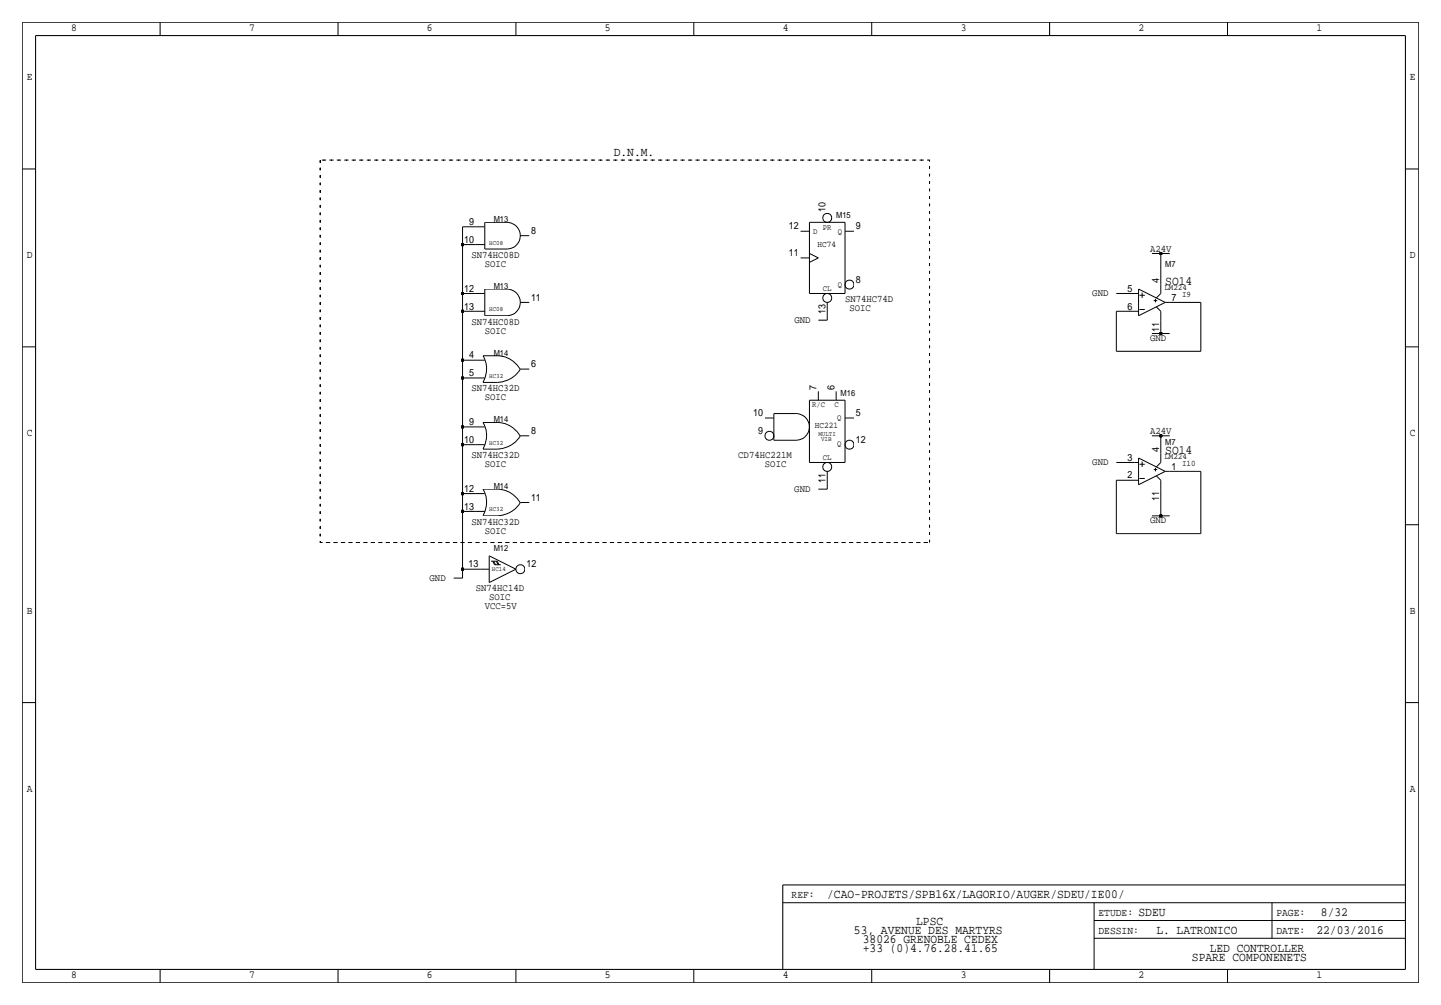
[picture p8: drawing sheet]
<svg xmlns="http://www.w3.org/2000/svg" width="411mm" height="287mm" viewBox="0 0 411 287" stroke-linecap="round" stroke-linejoin="round" font-family="sans-serif">
<path d="M91.4 45.7h174zM91.4 45.7v109.2zM265.4 45.7v109.2zM91.4 154.9h174z" fill="none" stroke="#000" stroke-width=".29" stroke-dasharray=".7 1.4" stroke-linecap="butt"/>
<g fill="none" stroke="#000" stroke-width=".29">
<path d="M6.3 6.3h398.8zM6.3 6.3v274.4zM45.7 6.3v3.9zM96.5 6.3v3.9zM147.3 6.3v3.9zM198.1 6.3v3.9zM248.9 6.3v3.9zM299.7 6.3v3.9zM350.5 6.3v3.9zM405.1 6.3v274.4zM6.3 48.3h3.9zM401.3 48.3h3.8z"/>
<path d="M132.1 69.8v14zM132.1 64.8v5zM132.1 69.8h3.8zM132.1 64.8h3.8zM135.9 64.8h2.5zM135.9 69.8h2.5zM138.4 63.5h6.4zM138.4 71.1h6.4zM138.4 63.5v7.6zM144.8 63.5a3.8 3.8 0 0 1 3.8 3.8 3.8 3.8 0 0 1-3.8 3.8M148.6 67.3h2.5zM228.6 73.7h2.5z"/>
<path d="M228.6 66h2.5zM231.1 74.9l2.6-1.2zM231.1 72.4l2.6 1.3zM231.1 63.5v20.3zM231.1 63.5h10.2zM241.3 63.5v20.3zM241.3 66h2.5zM328.9 72.4h2.6zM331.5 72.4h2.5zM331.5 72.4v8.9zM6.3 99.1h3.9zM132.1 88.9v14z"/>
<path d="M132.1 83.8v5.1zM132.1 88.9h3.8zM132.1 83.8h3.8zM135.9 83.8h2.5zM135.9 88.9h2.5zM138.4 82.5h6.4zM138.4 90.2h6.4zM138.4 82.5v7.7zM144.8 82.5a3.8 3.8 0 0 1 3.8 3.9 3.8 3.8 0 0 1-3.8 3.8M148.6 86.4h2.5zM231.1 83.8h10.2zM233.7 91.4h2.5z"/>
<path d="M236.2 86.4v5zM318.8 88.9v11.4zM318.8 83.8h5zM318.8 88.9h5zM323.8 83.8h1.3zM323.8 88.9h1.3zM325.1 90.2l7.6-3.8zM325.1 82.5v7.7zM325.1 82.5l7.6 3.9zM325.4 84.3h1.5zM325.4 88.4h1.5zM326.1 83.6v1.5z"/>
<path d="M328.9 95.2h2.6zM329.4 85.9h1.1zM329.9 85.3v1.1zM330.2 87.6l1.3 1.3zM331.5 91.4v3.8zM331.5 95.2h2.5zM331.5 88.9v2.5zM331.5 81.3v2.5zM331.5 83.8l-1.3 1.3zM332.7 86.4h1.3zM334 86.4h8.9zM342.9 86.4v13.9z"/>
<path d="M401.3 99.1h3.8zM132.1 107.9v14zM132.1 107.9h3.8zM132.1 102.9v5zM132.1 102.9h3.8zM135.9 102.9h2.5zM135.9 107.9h2.5zM137.9 101.6h4.1zM137.9 109.2h4.1zM137.9 101.6a7.6 7.6 0 0 1 0 7.6M142 101.6a7.7 7.7 0 0 1 6.5 3.9 8 8 0 0 1-6.5 3.7M148.6 105.4h2.5z"/>
<path d="M218.4 119.4h2.6zM221 118.1h6.3zM221 118.1v7.6zM227.3 118.1a3.8 3.8 0 0 1 3.8 3.8 3.8 3.8 0 0 1-3.8 3.8M231.1 114.3v17.8zM231.1 114.3h10.2zM233.7 111.8v2.5zM238.8 111.8v2.5zM241.3 119.4h2.5zM241.3 114.3v17.8zM318.8 100.3h24.1zM132.1 127v14z"/>
<path d="M132.1 127h3.8zM132.1 121.9v5.1zM132.1 121.9h3.8zM135.9 121.9h2.5zM135.9 127h2.5zM137.9 139.7h4.1zM137.9 120.6h4.1zM137.9 128.3h4.1zM137.9 139.7a7.6 7.6 0 0 1 0 7.6M137.9 120.6a7.6 7.6 0 0 1 0 7.6M142 139.7a7.7 7.7 0 0 1 6.5 3.9M142 120.6a7.7 7.7 0 0 1 6.5 3.9"/>
<path d="M148.6 124.5h2.5zM148.6 124.5a8.1 8.1 0 0 1-6.6 3.8M221 125.7h6.3zM231.1 132.1h10.2zM233.7 139.7h2.5zM236.2 134.6v5.1zM318.8 137.2v15.2zM318.8 137.2h5zM318.8 132.1h5zM323.8 132.1h1.3zM323.8 137.2h1.3zM325.1 138.4l7.6-3.8z"/>
<path d="M325.1 130.8v7.6zM325.1 130.8l7.6 3.8zM325.4 132.6h1.5zM325.4 136.7h1.5zM326.1 131.8v1.6zM328.9 124.5h2.6zM329.4 134.1h1.1zM329.9 133.6v1zM330.2 135.9l1.3 1.3zM331.5 124.5v5zM331.5 124.5h2.5zM331.5 139.7v7.6z"/>
<path d="M331.5 137.2v2.5zM331.5 129.5v2.6zM331.5 132.1l-1.3 1.2zM332.7 134.6h1.3zM334 134.6h8.9zM342.9 134.6v17.8zM132.1 146v16.6zM132.1 146h3.8zM132.1 141v5zM132.1 141h3.8zM135.9 141h2.5zM135.9 146h2.5z"/>
<path d="M137.9 147.3h4.1zM139.7 158.7v7.7zM139.7 158.7l7.6 3.9zM148.6 143.5h2.5zM148.6 143.5a8.1 8.1 0 0 1-6.6 3.8M318.8 152.4h24.1zM328.9 147.3h2.6zM331.5 147.3h2.5zM401.3 149.9h3.8zM129.5 165.1h2.6zM132.1 162.6h5.1zM132.1 162.6v2.5z"/>
<path d="M137.2 162.6h2.5zM139.7 166.4l7.6-3.8zM140.2 160.3h1.8zM140.7 160.3l.5 1zM141 160.3l.5 1zM141.2 161.3h1.8zM141.7 160.3l.5 1zM142 160.3l.5 1zM6.3 200.7h3.9zM401.3 200.7h3.8zM223.5 257.8h177.8zM312.4 257.8v19.1z"/>
<path d="M363.2 257.8v10.2zM45.7 276.9v3.8zM96.5 276.9v3.8zM147.3 276.9v3.8zM198.1 276.9v3.8zM248.9 276.9v3.8zM299.7 276.9v3.8zM312.4 262.9h88.9zM312.4 268h88.9zM350.5 276.9v3.8zM6.4 280.7h398.7z"/>
<circle cx="236.2" cy="62.2" r="1.28"/>
<circle cx="236.2" cy="85.1" r="1.28"/>
<circle cx="242.6" cy="81.3" r="1.28"/>
<circle cx="219.7" cy="124.5" r="1.28"/>
<circle cx="236.2" cy="133.4" r="1.28"/>
<circle cx="242.6" cy="127" r="1.28"/>
<circle cx="148.6" cy="162.6" r="1.28"/>
</g>
<g fill="#000" stroke="#000" stroke-width=".29">
<circle cx="132.1" cy="69.9" r=".41"/>
<circle cx="331.5" cy="72.4" r=".41"/>
<circle cx="132.1" cy="88.9" r=".41"/>
<circle cx="132.1" cy="83.8" r=".41"/>
<circle cx="331.5" cy="95.3" r=".41"/>
<circle cx="132.1" cy="102.9" r=".41"/>
<circle cx="132.1" cy="108" r=".41"/>
<circle cx="132.1" cy="121.9" r=".41"/>
<circle cx="132.1" cy="127" r=".41"/>
<circle cx="331.5" cy="124.5" r=".41"/>
<circle cx="132.1" cy="146.1" r=".41"/>
<circle cx="132.1" cy="141" r=".41"/>
<circle cx="331.5" cy="147.3" r=".41"/>
<circle cx="132.1" cy="162.6" r=".41"/>
</g>
<path d="M10.2 10.2h391.1zM10.2 10.2v266.7zM401.3 10.2v266.7zM223.5 252.7h177.8zM223.5 252.7v24.2zM10.2 276.9h391.1z" fill="none" stroke="#000" stroke-width=".3"/>
<g font-size="3.6">
<text x="175.3" y="44.4">D.N.M.</text>
<text x="332.7" y="81.3">SO14</text>
<text x="332.7" y="129.5">SO14</text>
<text x="236.2" y="256.5">/CAO-PROJETS/SPB16X/LAGORIO/AUGER/SDEU/IE00/</text>
<text x="325.1" y="261.6">SDEU</text>
<text x="377.2" y="261.6">8/32</text>
<text x="243.8" y="266.7">53, AVENUE DES MARTYRS</text>
<text x="246.4" y="269.2">38026 GRENOBLE CEDEX</text>
<text x="261.6" y="264.2">LPSC</text>
<text x="330.2" y="266.7">L. LATRONICO</text>
<text x="375.9" y="266.7">22/03/2016</text>
<text x="246.4" y="271.8">+33 (0)4.76.28.41.65</text>
<text x="340.4" y="274.3">SPARE COMPONENETS</text>
<text x="345.4" y="271.8">LED CONTROLLER</text>
</g>
<g font-size="3.1">
<text x="20.3" y="8.9">8</text>
<text x="71.1" y="8.9">7</text>
<text x="121.9" y="8.9">6</text>
<text x="172.7" y="8.9">5</text>
<text x="223.5" y="8.9">4</text>
<text x="274.3" y="8.9">3</text>
<text x="325.1" y="8.9">2</text>
<text x="375.9" y="8.9">1</text>
<text x="7.6" y="22.9">E</text>
<text x="402.6" y="22.9">E</text>
<text x="7.6" y="73.7">D</text>
<text x="402.6" y="73.7">D</text>
<text x="7.6" y="124.5">C</text>
<text x="402.6" y="124.5">C</text>
<text x="7.6" y="175.3">B</text>
<text x="402.6" y="175.3">B</text>
<text x="7.6" y="226.1">A</text>
<text x="402.6" y="226.1">A</text>
<text x="226.1" y="256.5">REF:</text>
<text x="313.7" y="261.6">ETUDE:</text>
<text x="364.5" y="261.6">PAGE:</text>
<text x="313.7" y="266.7">DESSIN:</text>
<text x="364.5" y="266.7">DATE:</text>
<text x="20.3" y="279.4">8</text>
<text x="71.1" y="279.4">7</text>
<text x="121.9" y="279.4">6</text>
<text x="172.7" y="279.4">5</text>
<text x="223.5" y="279.4">4</text>
<text x="274.3" y="279.4">3</text>
<text x="325.1" y="279.4">2</text>
<text x="375.9" y="279.4">1</text>
</g>
<g font-size="2.9">
<text x="134" y="64.3">9</text>
<text x="225.3" y="65.5">12</text>
<text x="235.7" y="60.5" transform="rotate(-90 235.7 60.5)">10</text>
<text x="244.3" y="65.5">9</text>
<text x="132.5" y="69.3">10</text>
<text x="151.6" y="66.8">8</text>
<text x="328.4" y="71.9">A24V</text>
<text x="134.6" y="73.7">SN74HC08D</text>
<text x="138.4" y="76.2">SOIC</text>
<text x="225.3" y="73.2">11</text>
<text x="132.5" y="83.3">12</text>
<text x="244.3" y="80.8">8</text>
<text x="321.9" y="83.3">5</text>
<text x="331" y="80.8" transform="rotate(-90 331 80.8)">4</text>
<text x="132.5" y="88.4">13</text>
<text x="151.6" y="85.9">11</text>
<text x="235.7" y="89.7" transform="rotate(-90 235.7 89.7)">13</text>
<text x="241.3" y="86.4">SN74HC74D</text>
<text x="242.6" y="88.9">SOIC</text>
<text x="311.9" y="84.6">GND</text>
<text x="321.9" y="88.4">6</text>
<text x="334.5" y="85.9">7</text>
<text x="134.6" y="92.7">SN74HC08D</text>
<text x="138.4" y="95.2">SOIC</text>
<text x="226.8" y="92.2">GND</text>
<text x="331" y="94.8" transform="rotate(-90 331 94.8)">11</text>
<text x="328.4" y="97.3">GND</text>
<text x="134" y="102.4">4</text>
<text x="134" y="107.4">5</text>
<text x="151.6" y="104.9">6</text>
<text x="134.6" y="111.8">SN74HC32D</text>
<text x="233.2" y="111.3" transform="rotate(-90 233.2 111.3)">7</text>
<text x="238.3" y="111.3" transform="rotate(-90 238.3 111.3)">6</text>
<text x="138.4" y="114.3">SOIC</text>
<text x="215.1" y="118.9">10</text>
<text x="244.3" y="118.9">5</text>
<text x="134" y="121.4">9</text>
<text x="151.6" y="124">8</text>
<text x="216.5" y="124">9</text>
<text x="328.4" y="124">A24V</text>
<text x="132.5" y="126.5">10</text>
<text x="134.6" y="130.8">SN74HC32D</text>
<text x="210.8" y="130.8">CD74HC221M</text>
<text x="244.3" y="126.5">12</text>
<text x="321.9" y="131.6">3</text>
<text x="331" y="129" transform="rotate(-90 331 129)">4</text>
<text x="138.4" y="133.3">SOIC</text>
<text x="218.4" y="133.3">SOIC</text>
<text x="235.7" y="138" transform="rotate(-90 235.7 138)">11</text>
<text x="311.9" y="132.8">GND</text>
<text x="321.9" y="136.7">2</text>
<text x="334.5" y="134.1">1</text>
<text x="132.5" y="140.5">12</text>
<text x="151.6" y="143">11</text>
<text x="226.8" y="140.5">GND</text>
<text x="331" y="143" transform="rotate(-90 331 143)">11</text>
<text x="132.5" y="145.5">13</text>
<text x="134.6" y="149.9">SN74HC32D</text>
<text x="328.4" y="149.4">GND</text>
<text x="138.4" y="152.4">SOIC</text>
<text x="122.7" y="165.9">GND</text>
<text x="133.8" y="162.1">13</text>
<text x="150.4" y="162.1">12</text>
<text x="135.9" y="168.9">SN74HC14D</text>
<text x="138.4" y="174">VCC=5V</text>
<text x="139.7" y="171.4">SOIC</text>
</g>
<g font-size="2.5">
<text x="233.4" y="70.6">HC74</text>
<text x="232.7" y="122.2">HC221</text>
</g>
<g font-size="2.4">
<text x="141" y="63.5">M13</text>
<text x="238.8" y="62.2">M15</text>
<text x="332.7" y="76.2">M7</text>
<text x="141" y="82.5">M13</text>
<text x="332.5" y="82.9">LM224</text>
<text x="337.6" y="84.9">I9</text>
<text x="141" y="101.6">M14</text>
<text x="240" y="113">M16</text>
<text x="141" y="120.6">M14</text>
<text x="332.5" y="131.2">LM224</text>
<text x="332.7" y="127">M7</text>
<text x="337.6" y="133.2">I10</text>
<text x="141" y="139.7">M14</text>
<text x="141" y="157.5">M12</text>
</g>
<g font-size="2.3">
<text x="234.9" y="65.8">PR</text>
<text x="232.2" y="66.8">D</text>
<text x="239.3" y="66.8">Q</text>
<text x="234.9" y="83.1">CL</text>
<text x="239.3" y="82">Q</text>
<text x="231.9" y="116.3">R/C</text>
<text x="238.3" y="116.3">C</text>
<text x="239" y="119.9">Q</text>
<text x="234.9" y="131.3">CL</text>
<text x="239" y="127.5">Q</text>
</g>
<g font-size="1.9">
<text x="139.7" y="69.8">HC08</text>
<text x="139.7" y="88.9">HC08</text>
<text x="139.7" y="107.9">HC32</text>
<text x="233.7" y="124.5">MULTI</text>
<text x="234.4" y="126">VIB</text>
<text x="139.7" y="127">HC32</text>
<text x="139.7" y="146">HC32</text>
<text x="140.5" y="163.1">HC14</text>
</g>
</svg>
